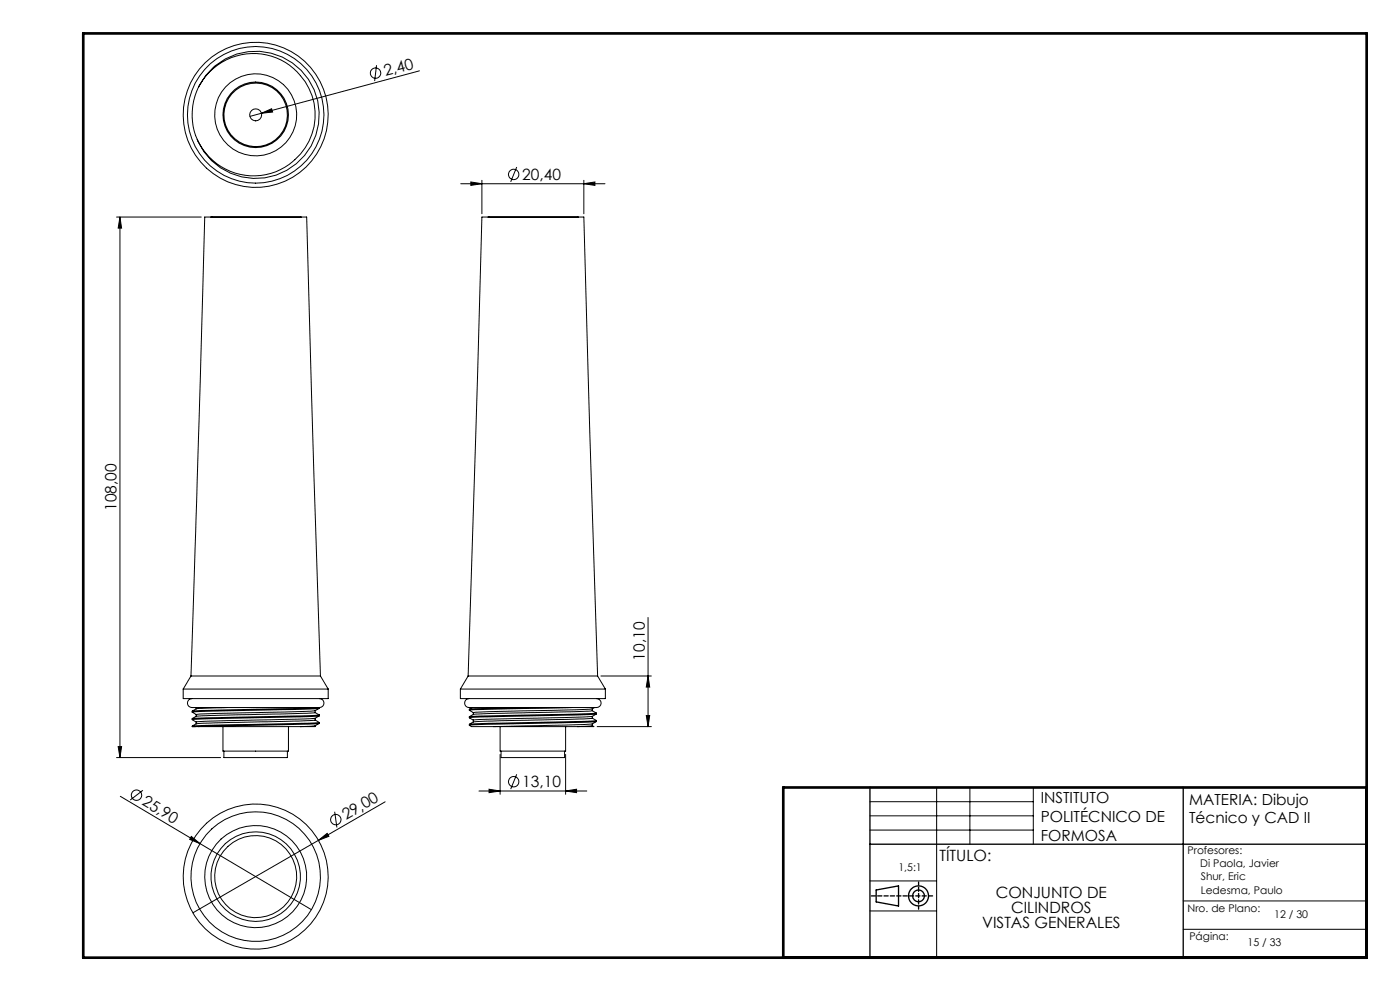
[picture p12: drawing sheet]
<svg xmlns="http://www.w3.org/2000/svg" width="420mm" height="297mm" viewBox="0 0 420 297" stroke-linecap="round" stroke-linejoin="round" font-family="sans-serif">
<g fill="none" stroke="#000" stroke-width=".3">
<path d="M113 19.5l-.6 4.8M59.6 26.1a18.4 18.4 0 0 1 25.5-7.7 18.4 18.4 0 0 1 6.4 25.9l-1.4 1.9-1.6 1.6M59.6 26.1a19 19 0 0 1 29.3-6.4 19 19 0 0 1-.8 30 19 19 0 0 1-28.9-7.9M59.6 26.1a18.4 18.4 0 0 0 5.3 22.9 18.4 18.4 0 0 0 23.5-1.1M78.5 33.9l3-1.3 .3 1zM78.5 33.9l-3.5 1M125.8 21.2l-47.3 12.7M138.2 55.1h43.3M141.3 54.5l3.3 .6-3.3 .5zM144.6 54v10.1M155 50.1l-1.8 4.4M175.2 55.1l3.3-.6v1.1z"/>
<path d="M175.2 54v10.1M35 65h25.4M36 65l.5 3.4h-1zM36 65v162M63.3 65h.1M63.3 65h26.8M90.1 65h.1M146.4 65h.1M146.4 65h26.9M173.3 65h.1M194.4 185.1v32.7M55 206.5v2.9h43.5v-2.9"/>
<path d="M55 206.5h43.5M57.3 202.6l4.1-137.6h30.6l2.2 78 1.9 59.6M57.3 202.6h38.8M57.3 202.6l-2.3 3.9M57.6 209.4a1.39 1.39 0 0 0-1.3 1.7 1.39 1.39 0 0 0 1.9 1h37a1.4 1.4 0 0 0 1.9-1 1.4 1.4 0 0 0-1.3-1.7M57.6 213.1v.3l1.2 .7v.6M58.7 217.8h-1.1h2M58.8 212.1v.3M58.9 216.9l-1.3 .7M58.9 212.4l-1.3 .7M59.6 217.8h30.5M66.9 217.8v7.3h19.6v-7.3"/>
<path d="M68 212.1l-9.1 .3M94.4 213l-35.4 1.1M94.4 215.3l-35.4 1.1M94.4 217.5l-4.3 .3M94.5 215.8l-35.6 1.1M94.5 213.6l-35.5 1-1.4 .8v.3l1.2 .7v.5M94.5 213.6l1.3 .6v.4M94.5 215.8l1.2 .7 .1 .3M95.6 212.1l-37.9 1M95.7 214.3l-38 1.1M95.7 216.5l-38 1.1M95.7 212.3l-38 1.1"/>
<path d="M95.7 214.6l-38 1.1M95.7 216.8l-36.1 1M95.8 214.6l-1.3 .7v.5M95.8 216.8l-1.3 .7v.3h-4.4M95.8 212.3l-1.3 .7v.6M95.8 212.1v.2M96.1 202.6l2.4 3.9M138.1 206.5v2.9h43.5v-2.9M138.1 206.5h43.5M140.4 202.6l4.2-137.6h30.6l1.8 65.2 2.3 72.4M140.4 202.6h38.9M140.4 202.6l-2.3 3.9"/>
<path d="M140.7 209.4a1.39 1.39 0 0 0-1.3 1.7 1.39 1.39 0 0 0 1.9 1h37.1a1.4 1.4 0 0 0 1.9-1 1.4 1.4 0 0 0-1.3-1.7M140.8 214.8v.3l1.2 .7v.6M140.8 217.1v.1a1.7 1.7 0 0 0 2 .6h5.3M141.7 212.1l-.9 .5v.3l1.2 .7v.5M148.1 217.8h25.1M150 217.8v7.3h19.7v-7.3M157.6 212.1l-16.8 .5M171.6 212.1l-30.7 .8M177.7 213l-31.9 .9a8.1 8.1 0 0 0-5 .9M177.7 212.4l-35.7 1.2M177.7 214.7l-35.7 1.1M177.7 217l-29.6 .8"/>
<path d="M177.7 215.3l-31.4 .8a9.7 9.7 0 0 0-4.9 .6l-.6 .4M177.7 213l1.2 .7-4.4 .3-33.7 .8M177.7 215.2l1.2 .7M177.7 217.5l.5 .3h-4.9M177.7 217.5l-4.4 .3M177.7 212.4v.6M177.7 214.7v.6M177.7 217v.5M178.4 212.1l-.7 .3M178.8 214l-37.9 1.1M178.8 216.2l-37.9 1.2M178.9 216l-38.1 1.1"/>
<path d="M178.9 214l-1.2 .7M178.9 216.2l-1.2 .8M178.9 213.7v.3M178.9 216v.2M179.1 217.8h16.3M179.3 202.6l2.3 3.9M180.3 202.6h15.1M193.9 214.5h1l-.5 3.3zM194.4 202.6l.5 3.3h-1zM35 227h31.2M35.5 223.8h1l-.5 3.2zM36.1 238.7l23.9 14.1"/>
<path d="M42.9 236.9l-3.8 2.9M67.2 225.1v1.9h19v-1.9M143.7 237.1h32.3M146.7 236.5l3.3 .6-3.3 .5zM150 226.1v12M150.3 225.1v1.9h19.1v-1.9M155 232.1l-1.8 4.4M169.7 237.1l3.3-.6v1.1zM169.7 226.1v12M281 236v51M291 236v17M310 236v17"/>
<path d="M57.4 250.7l2.6 2.1-3.1-1.2zM60 252.8l33.4 19.8M95.5 251.8l2.6-2 .6 .8zM95.5 251.8l-37.6 21.8M100.4 243.3l.7 4.7M115.5 240.3l-20 11.5M261 240.3h49M261 244.5h49M261 248.8h49M261 264h20M261 273h20M355 270h55"/>
<path d="M355 278.5h55"/>
<circle cx="76.7" cy="34.4" r="21.8"/>
<circle cx="76.7" cy="34.4" r="9.5"/>
<circle cx="76.7" cy="34.4" r="20.5"/>
<circle cx="76.7" cy="34.4" r="9.8"/>
<circle cx="76.7" cy="34.4" r="1.8"/>
<circle cx="76.7" cy="34.4" r="12.3"/>
<circle cx="112.7" cy="21.9" r="1.55"/>
<circle cx="154.1" cy="52.3" r="1.55"/>
<circle cx="41" cy="238.3" r="1.56"/>
<circle cx="154.1" cy="234.3" r="1.55"/>
<circle cx="100.7" cy="245.6" r="1.56"/>
<circle cx="76.7" cy="262.7" r="15.3"/>
<circle cx="76.7" cy="262.7" r="21.8"/>
<circle cx="76.7" cy="262.7" r="13.4"/>
<circle cx="76.7" cy="262.7" r="19.4"/>
<circle cx="76.7" cy="262.7" r="12.3"/>
</g>
<g fill="none" stroke="#000" stroke-width=".4">
<path d="M261 236v51M355 236v51M261 253h149M262.9 266.7l6.7-1.2v6l-6.7-1.2z"/>
<circle cx="275.5" cy="268.5" r="3"/>
<circle cx="275.5" cy="268.5" r="1.74"/>
</g>
<path d="M275.6 264.3v8.2" fill="none" stroke="#000" stroke-width=".4" stroke-dasharray="1.3 .6" stroke-dashoffset=".4"/>
<path d="M279.8 268.5h-18.4" fill="none" stroke="#000" stroke-width=".4" stroke-dasharray="1.3 .6"/>
<path d="M25 10h385v277h-385zM410 236h-175v51" fill="none" stroke="#000" stroke-width=".8"/>
<g fill="#000">
<path d="M78.5 33.9l3-1.3 .3 1zM57.4 250.7l2.6 2.1-3.1-1.2zM95.5 251.8l2.6-2 .6 .8z"/>
<path d="M175.2 55.1l3.3-.6v1.1zM141.3 54.5l3.3 .6-3.3 .5z"/>
<path d="M36 65l.5 3.4h-1zM35.5 223.8h1l-.5 3.2zM194.4 202.6l.5 3.3h-1zM193.9 214.5h1l-.5 3.3z"/>
<path d="M146.7 236.5l3.3 .6-3.3 .5zM169.7 237.1l3.3-.6v1.1z"/>
</g>
<g font-size="4.7">
<text x="115.6" y="22.9" transform="rotate(-15 115.6 22.9)">2,40</text>
<text x="156.7" y="54">20,40</text>
<text x="35" y="153.2" transform="rotate(-90 35 153.2)">108,00</text>
<text x="193.4" y="198" transform="rotate(-90 193.4 198)">10,10</text>
<text x="156.7" y="236">13,10</text>
<text x="42.3" y="241.1" transform="rotate(31 42.3 241.1)">25,90</text>
<text x="103.8" y="245.8" transform="rotate(-30 103.8 245.8)">29,00</text>
<text x="281.8" y="257.9">TÍTULO:</text>
<text x="298.7" y="269">CONJUNTO DE</text>
<text x="303.3" y="273.5">CILINDROS</text>
<text x="294.7" y="278">VISTAS GENERALES</text>
</g>
<g font-size="4.6">
<text x="312.2" y="240.8">INSTITUTO</text>
<text x="356.7" y="241.1">MATERIA: Dibujo</text>
<text x="312.2" y="246.4">POLITÉCNICO DE</text>
<text x="312.2" y="252">FORMOSA</text>
<text x="356.7" y="246.7">Técnico y CAD II</text>
</g>
<g font-size="3.2">
<text x="356.3" y="255.9">Profesores:</text>
<text x="269.5" y="261">1,5:1</text>
<text x="360.1" y="260">Di Paola, Javier</text>
<text x="360.3" y="263.9">Shur, Eric</text>
<text x="360.3" y="268">Ledesma, Paulo</text>
<text x="356.3" y="273.3">Nro. de Plano:</text>
<text x="382.2" y="275.2">12 / 30</text>
<text x="356.8" y="281.9">Página:</text>
<text x="374.3" y="283.5">15 / 33</text>
</g>
</svg>
